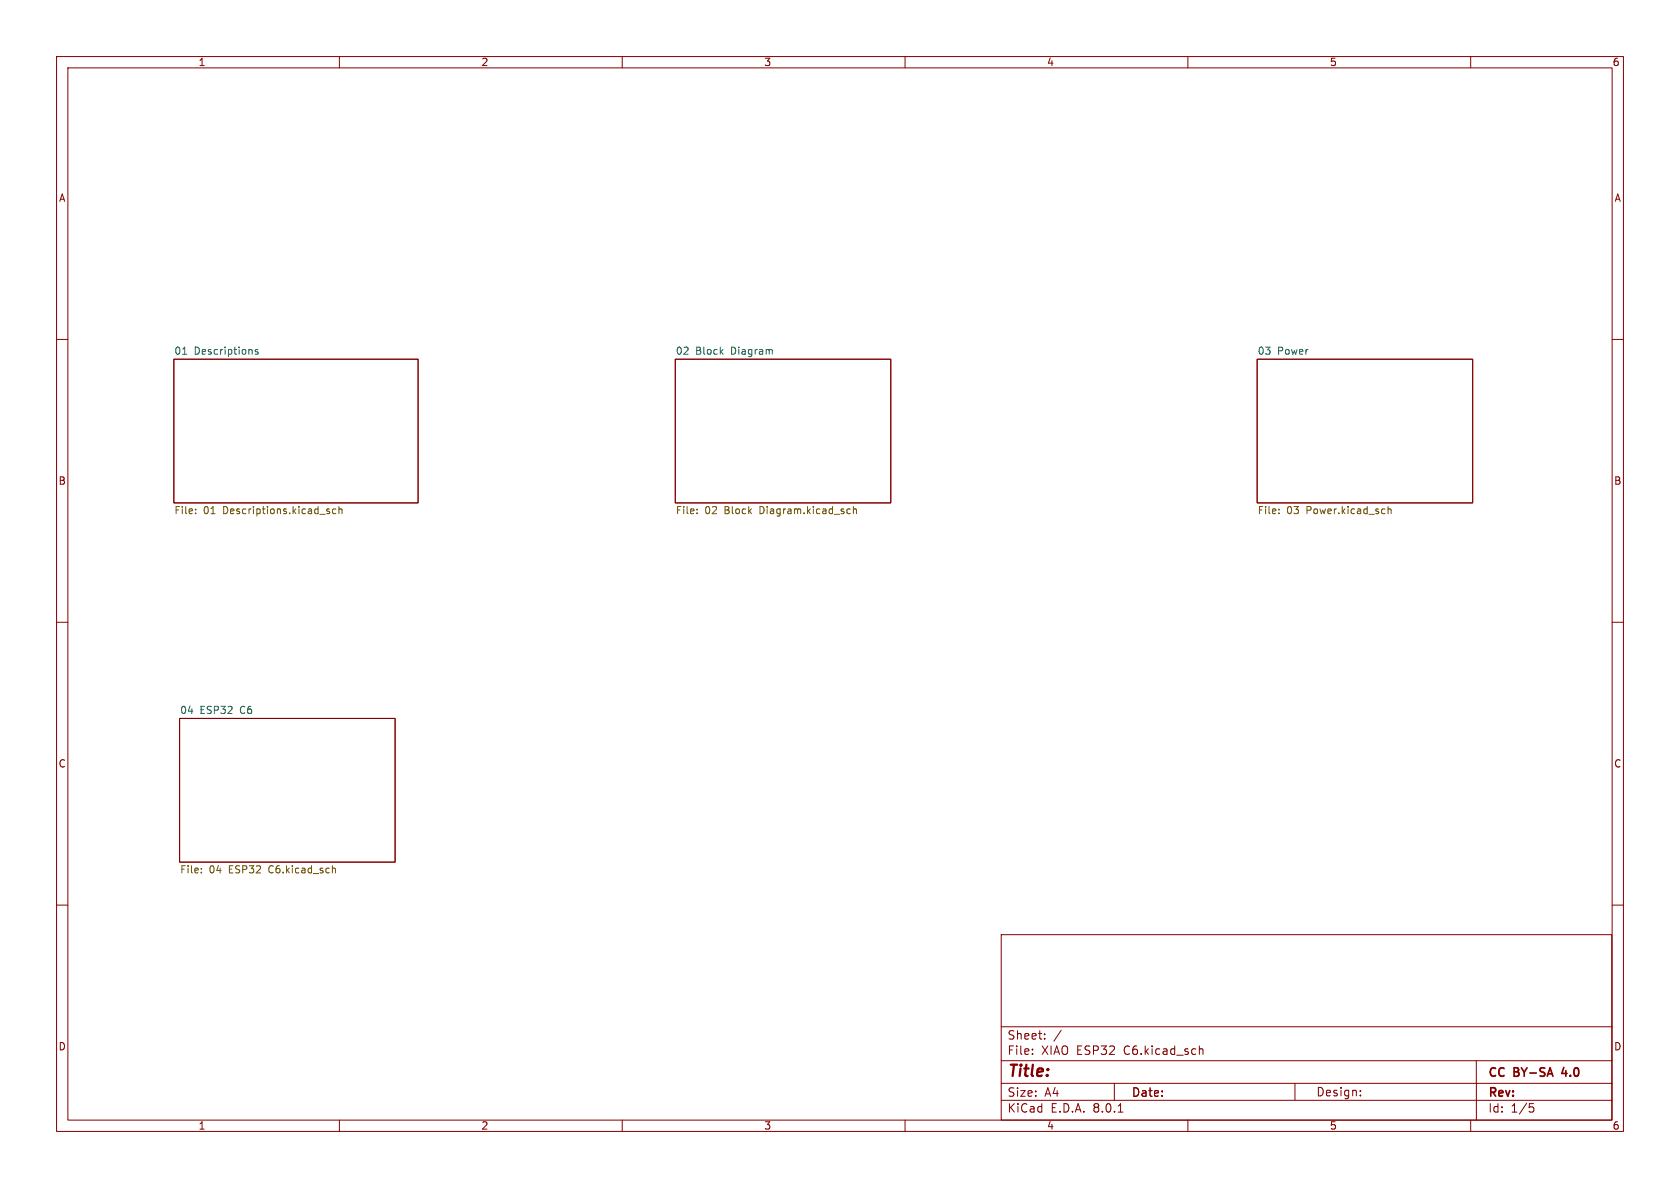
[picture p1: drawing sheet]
<svg xmlns="http://www.w3.org/2000/svg" width="297mm" height="210mm" viewBox="0 0 297 210" stroke-linecap="round" stroke-linejoin="round" font-family="sans-serif">
<g fill="none" stroke="#840000" stroke-width=".18">
<path d="M10 10h277v190h-277zM12 12h273v186h-273zM60 10v2M110 10v2M160 10v2M210 10v2M260 10v2M10 60h2M285 60h2M30.7 63.5h43.2v25.4h-43.2zM119.4 63.5h38.1v25.4h-38.1zM222.2 63.5h38.1v25.4h-38.1z"/>
<path d="M10 110h2M285 110h2M31.7 127h38.1v25.4h-38.1zM10 160h2M285 160h2M177 165.2h107.9v32.8h-107.9zM60 198v2M110 198v2M160 198v2M177 194.5h108M177 191.5h108M177 187.5h108"/>
<path d="M177 181.5h108M182.5 186.3v.1M182.5 185.5v.1M184.7 183.6v.1M184.7 182.8v.1M187.6 182.1l-1.3 2M197 191.5v3M197.7 196.6h.8M210 198v2M212 184.9v1.5M212 185.5l.2-.1 .4 .1 .1 .9M228.9 191.5v2.9"/>
<path d="M240.5 193.6v.1M240.5 192.8v.1M260 198v2M261 187.5v10.5M270.4 195.1h.7M270.5 195.7h.4l.3 .3-.2 .5-.5 .1"/>
</g>
<path d="M276.5 188.7l-.4 1.1h.9" fill="none" stroke="#840000" stroke-width=".3"/>
<path d="M32.3 62.6h.7M45.6 61.8h-.3l-.2 .2 .1 .1 .4 .2v.3h-.5M136.5 61.8v.8" fill="none" stroke="#006464" stroke-width=".18"/>
<g fill="none" stroke="#725600" stroke-width=".18">
<path d="M34.6 90.7v.1M34.6 90v.1M58.1 90.4l.2 .2-.2 .2M58.1 90h.1M59.4 90h-.4l-.2 .2 .1 .5h.5M59.9 90.1l.2-.1h.3l.1 .8M59.9 89.5v1.3M123.2 90.7v.1M123.2 90v.1M150 90h.3M150.3 90.7l-.3 .1M150.9 90.1l.1-.1h.4v.8"/>
<path d="M150.9 89.5v1.3M226.1 90.7v.1M226.1 90v.1M245.4 90.1l.2-.1h.3v.8M245.4 89.5v1.3M35.6 154.2v.1M35.6 153.5v.1M58.8 153.5h.4l.1 .8"/>
</g>
<text font-size="2.8" fill="#840000" x="178" y="190.9">Title:</text>
<g font-size="2.1" fill="#840000">
<text x="178" y="184">Sheet:</text>
<text x="178" y="186.7">File:</text>
<text x="184.1" y="186.7">XIAO ESP32</text>
<text x="198.8" y="186.7">C6.kicad_sch</text>
<text x="263" y="190.8">CC</text>
<text x="267.7" y="190.8">BY-SA</text>
<text x="276.8" y="190.8">4.0</text>
<text x="178" y="196.9">KiCad</text>
<text x="178" y="194.1">Size:</text>
<text x="184.7" y="194.1">A4</text>
<text x="185.7" y="196.9">E.D.A.</text>
<text x="193.3" y="196.9">8.0.1</text>
<text x="200" y="194.1">Date:</text>
<text x="232.6" y="194">Design:</text>
<text x="263" y="194.3">Rev:</text>
<text x="263" y="196.9">Id:</text>
<text x="267.1" y="196.9">1/5</text>
</g>
<g font-size="1.8" fill="#840000">
<text x="35" y="11.9">1</text>
<text x="85" y="11.9">2</text>
<text x="135" y="11.9">3</text>
<text x="185" y="11.9">4</text>
<text x="235" y="11.9">5</text>
<text x="285" y="11.9">6</text>
<text x="10.3" y="35.9">A</text>
<text x="285.3" y="35.9">A</text>
<text x="10.3" y="85.9">B</text>
<text x="285.3" y="85.9">B</text>
<text x="10.3" y="135.9">C</text>
<text x="285.3" y="135.9">C</text>
<text x="10.3" y="185.9">D</text>
<text x="285.3" y="185.9">D</text>
<text x="35" y="199.9">1</text>
<text x="85" y="199.9">2</text>
<text x="135" y="199.9">3</text>
<text x="185" y="199.9">4</text>
<text x="235" y="199.9">5</text>
<text x="285" y="199.9">6</text>
</g>
<g font-size="1.8" fill="#006464">
<text x="30.7" y="62.8">01</text>
<text x="34.3" y="62.8">Descriptions</text>
<text x="119.4" y="62.8">02</text>
<text x="123" y="62.8">Block</text>
<text x="129.3" y="62.8">Diagram</text>
<text x="222.2" y="62.8">03</text>
<text x="225.8" y="62.8">Power</text>
<text x="31.7" y="126.3">04</text>
<text x="35.3" y="126.3">ESP32</text>
<text x="42.6" y="126.3">C6</text>
</g>
<g font-size="1.8" fill="#725600">
<text x="30.7" y="91.2">File:</text>
<text x="36" y="91.2">01</text>
<text x="39.5" y="91.2">Descriptions.kicad_sch</text>
<text x="119.4" y="91.2">File:</text>
<text x="124.6" y="91.2">02</text>
<text x="128.2" y="91.2">Block</text>
<text x="134.6" y="91.2">Diagram.kicad_sch</text>
<text x="222.2" y="91.2">File:</text>
<text x="227.5" y="91.2">03</text>
<text x="231.1" y="91.2">Power.kicad_sch</text>
<text x="31.7" y="154.7">File:</text>
<text x="37" y="154.7">04</text>
<text x="40.6" y="154.7">ESP32</text>
<text x="47.8" y="154.7">C6.kicad_sch</text>
</g>
</svg>
